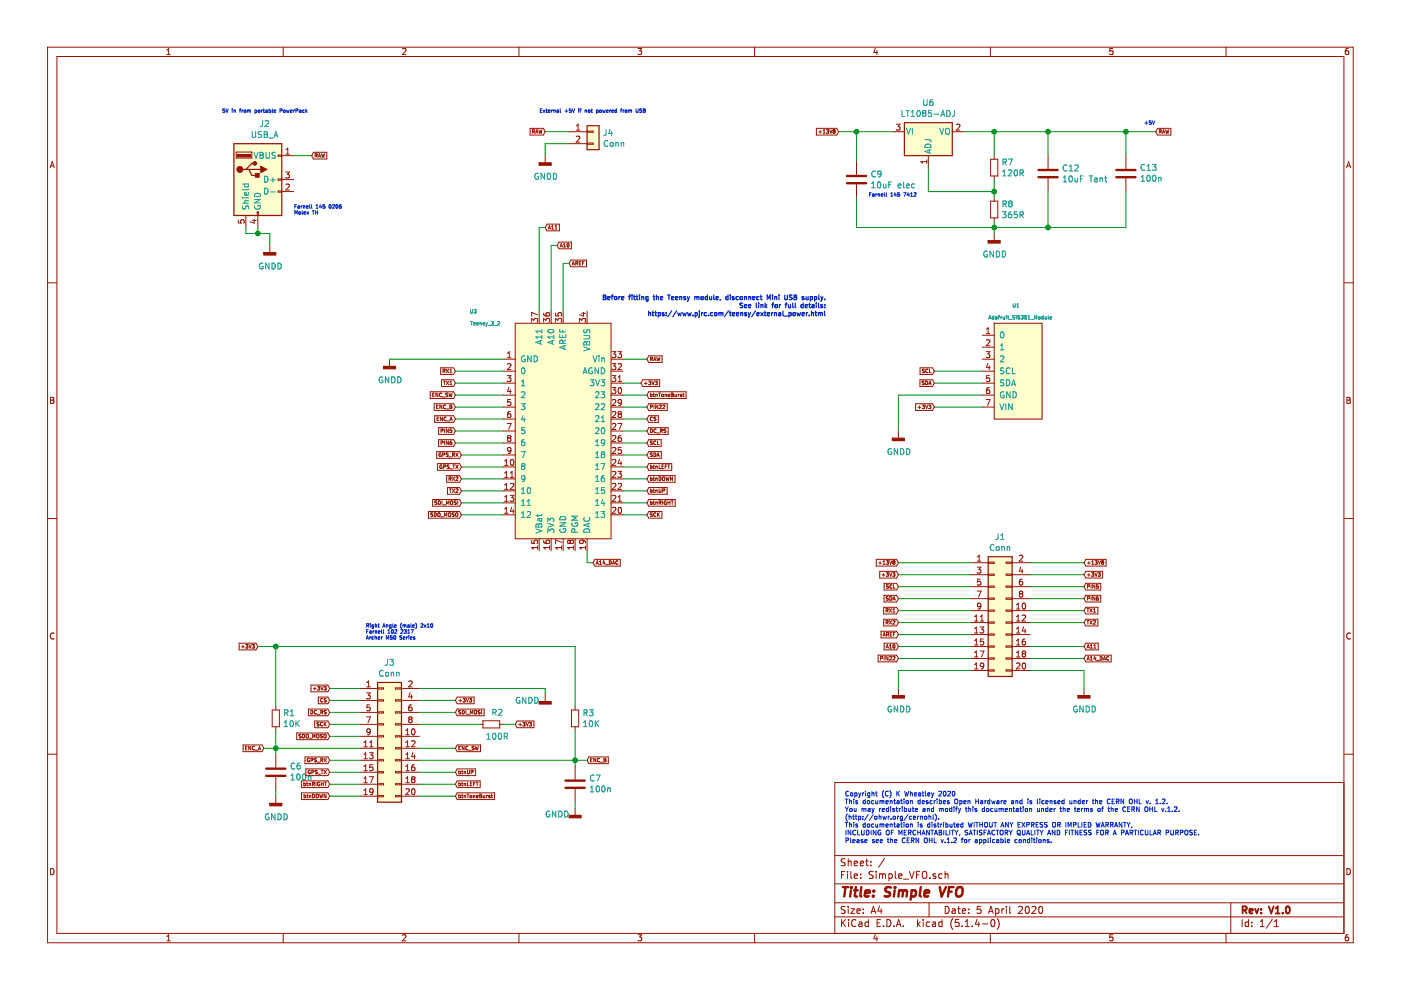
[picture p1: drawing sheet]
EESchema Schematic File Version 4
LIBS:Simple_VFO-cache
EELAYER 30 0
EELAYER END
$Descr A4 11693 8268
encoding utf-8
Sheet 1 1
Title "Simple VFO"
Date "5 April 2020"
Rev "V1.0"
Comp ""
Comment1 ""
Comment2 ""
Comment3 ""
Comment4 ""
$EndDescr
$Comp
L Regulator_Linear:LT1085-ADJ U6
U 1 1
P 7750 1100
F 0 "U6" H 7750 1342 50  0000 C CNN
F 1 "LT1085-ADJ" H 7750 1251 50  0000 C CNN
F 2 "Package_TO_SOT_SMD:TO-263-3_TabPin2" H 7750 1350 50  0001 C CIN
F 3 "https://www.analog.com/media/en/technical-documentation/data-sheets/108345fh.pdf" H 7750 1100 50  0001 C CNN
	1    7750 1100
	1    0    0    -1  
$EndComp
$Comp
L Device:C C9
U 1 1
P 7150 1500
F 0 "C9" H 7265 1546 50  0000 L CNN
F 1 "10uF elec" H 7265 1455 50  0000 L CNN
F 2 "Capacitor_Tantalum_SMD:CP_EIA-3216-12_Kemet-S_Pad1.58x1.35mm_HandSolder" H 7188 1350 50  0001 C CNN
F 3 "~" H 7150 1500 50  0001 C CNN
	1    7150 1500
	1    0    0    -1  
$EndComp
$Comp
L Device:C C12
U 1 1
P 8750 1450
F 0 "C12" H 8865 1496 50  0000 L CNN
F 1 "10uF Tant" H 8865 1405 50  0000 L CNN
F 2 "Capacitor_Tantalum_SMD:CP_EIA-3216-12_Kemet-S_Pad1.58x1.35mm_HandSolder" H 8788 1300 50  0001 C CNN
F 3 "~" H 8750 1450 50  0001 C CNN
	1    8750 1450
	1    0    0    -1  
$EndComp
$Comp
L Device:C C13
U 1 1
P 9400 1450
F 0 "C13" H 9285 1404 50  0000 R CNN
F 1 "100n" H 9285 1495 50  0000 R CNN
F 2 "Capacitor_SMD:C_0603_1608Metric_Pad1.05x0.95mm_HandSolder" H 9438 1300 50  0001 C CNN
F 3 "~" H 9400 1450 50  0001 C CNN
	1    9400 1450
	-1   0    0    1   
$EndComp
$Comp
L Device:R_Small R7
U 1 1
P 8300 1400
F 0 "R7" H 8359 1446 50  0000 L CNN
F 1 "120R" H 8359 1355 50  0000 L CNN
F 2 "Capacitor_SMD:C_0603_1608Metric_Pad1.05x0.95mm_HandSolder" H 8300 1400 50  0001 C CNN
F 3 "~" H 8300 1400 50  0001 C CNN
	1    8300 1400
	1    0    0    -1  
$EndComp
$Comp
L Device:R_Small R8
U 1 1
P 8300 1750
F 0 "R8" H 8359 1796 50  0000 L CNN
F 1 "365R" H 8359 1705 50  0000 L CNN
F 2 "Capacitor_SMD:C_0603_1608Metric_Pad1.05x0.95mm_HandSolder" H 8300 1750 50  0001 C CNN
F 3 "~" H 8300 1750 50  0001 C CNN
	1    8300 1750
	1    0    0    -1  
$EndComp
Wire Wire Line
	8050 1100 8300 1100
Wire Wire Line
	9400 1300 9400 1100
Wire Wire Line
	8750 1300 8750 1100
Wire Wire Line
	8300 1500 8300 1600
Wire Wire Line
	8300 1300 8300 1100
Connection ~ 8300 1100
Wire Wire Line
	8300 1100 8750 1100
Wire Wire Line
	8300 1850 8300 1900
Wire Wire Line
	7750 1600 8300 1600
Wire Wire Line
	7750 1400 7750 1600
Connection ~ 8300 1600
Wire Wire Line
	8300 1600 8300 1650
Wire Wire Line
	7150 1650 7150 1900
Wire Wire Line
	7150 1900 8300 1900
Connection ~ 8300 1900
Wire Wire Line
	8300 1900 8300 1950
Wire Wire Line
	7150 1350 7150 1100
Wire Wire Line
	7150 1100 7450 1100
Wire Wire Line
	8750 1600 8750 1900
Wire Wire Line
	8750 1900 8300 1900
Wire Wire Line
	9400 1600 9400 1900
Wire Wire Line
	8750 1100 9400 1100
Connection ~ 8750 1100
Wire Wire Line
	8750 1900 9400 1900
Connection ~ 8750 1900
Wire Wire Line
	7150 1100 7000 1100
Connection ~ 7150 1100
$Comp
L m0khz-symbol:Teensy_3_2 U3
U 1 1
P 4600 3000
F 0 "U3" H 3950 3400 30  0000 C CNN
F 1 "Teensy_3_2" H 4050 3300 30  0000 C CNN
F 2 "m0khz-footprint:Teensy_3_2" H 4600 3000 30  0001 C CNN
F 3 "https://www.pjrc.com/store/teensy32.html" H 4600 3000 30  0001 C CNN
	1    4600 3000
	1    0    0    -1  
$EndComp
$Comp
L power:GNDD #PWR0112
U 1 1
P 3250 3000
F 0 "#PWR0112" H 3250 2750 50  0001 C CNN
F 1 "GNDD" H 3255 2827 50  0000 C CNN
F 2 "" H 3250 3000 50  0001 C CNN
F 3 "" H 3250 3000 50  0001 C CNN
	1    3250 3000
	1    0    0    -1  
$EndComp
Wire Wire Line
	5200 3200 5350 3200
Wire Wire Line
	4200 4000 3850 4000
Wire Wire Line
	4200 4100 3850 4100
Wire Wire Line
	4200 4200 3850 4200
Wire Wire Line
	4200 4300 3850 4300
Wire Wire Line
	5200 4300 5400 4300
Text GLabel 5400 3600 2    30   Input ~ 0
DC_RS
Text GLabel 5400 3500 2    30   Input ~ 0
CS
Text GLabel 3850 4200 0    30   Input ~ 0
SDI_MOSI
Text GLabel 3850 4300 0    30   Input ~ 0
SDO_MOSO
Text GLabel 5400 4300 2    30   Input ~ 0
SCK
Wire Wire Line
	5200 3500 5400 3500
Wire Wire Line
	5200 3400 5400 3400
Wire Wire Line
	4200 3300 3800 3300
Wire Wire Line
	4200 3800 3850 3800
Wire Wire Line
	4200 3900 3850 3900
Text GLabel 3850 3900 0    30   Input ~ 0
GPS_TX
Text GLabel 3850 3800 0    30   Input ~ 0
GPS_RX
Wire Wire Line
	4200 3400 3800 3400
Wire Wire Line
	4200 3500 3800 3500
Text GLabel 3800 3500 0    30   Input ~ 0
ENC_A
Text GLabel 3800 3400 0    30   Input ~ 0
ENC_B
Wire Wire Line
	4200 3600 3800 3600
Wire Wire Line
	4200 3700 3800 3700
Wire Wire Line
	5200 3600 5400 3600
Wire Wire Line
	5200 3900 5400 3900
Wire Wire Line
	5200 4000 5400 4000
Wire Wire Line
	5200 4100 5400 4100
Wire Wire Line
	5200 4200 5400 4200
Text GLabel 5400 4200 2    30   Input ~ 0
btnRIGHT
Text GLabel 5400 4100 2    30   Input ~ 0
btnUP
Text GLabel 5400 4000 2    30   Input ~ 0
btnDOWN
Text GLabel 5400 3900 2    30   Input ~ 0
btnLEFT
Text GLabel 5350 3200 2    30   Input ~ 0
+3V3
$Comp
L Connector_Generic:Conn_02x10_Odd_Even J3
U 1 1
P 3200 6150
F 0 "J3" H 3250 6767 50  0000 C CNN
F 1 "Conn" H 3250 6676 50  0000 C CNN
F 2 "Connector_PinHeader_2.54mm:PinHeader_2x10_P2.54mm_Horizontal" H 3200 6150 50  0001 C CNN
F 3 "~" H 3200 6150 50  0001 C CNN
	1    3200 6150
	1    0    0    -1  
$EndComp
Wire Wire Line
	3000 5750 2750 5750
Wire Wire Line
	3000 5850 2750 5850
Wire Wire Line
	3000 5950 2750 5950
Wire Wire Line
	3000 6050 2750 6050
Wire Wire Line
	3000 6150 2750 6150
Wire Wire Line
	3000 6450 2750 6450
Wire Wire Line
	3000 6550 2750 6550
Wire Wire Line
	3000 6650 2750 6650
Wire Wire Line
	3500 5850 3800 5850
Wire Wire Line
	3500 5950 3800 5950
Wire Wire Line
	3500 6250 3800 6250
Wire Wire Line
	3500 6450 3800 6450
Wire Wire Line
	3500 6550 3800 6550
Text GLabel 2750 5750 0    30   Input ~ 0
+3V3
Text GLabel 2750 5850 0    30   Input ~ 0
CS
Text GLabel 2750 5950 0    30   Input ~ 0
DC_RS
Text GLabel 2750 6050 0    30   Input ~ 0
SCK
Text GLabel 2750 6150 0    30   Input ~ 0
SDO_MOSO
Text GLabel 3800 5850 2    30   Input ~ 0
+3V3
Text GLabel 3800 5950 2    30   Input ~ 0
SDI_MOSI
$Comp
L Device:R_Small R2
U 1 1
P 4100 6050
F 0 "R2" V 4000 6100 50  0000 C CNN
F 1 "100R" V 4200 6100 50  0000 C CNN
F 2 "Capacitor_SMD:C_0603_1608Metric_Pad1.05x0.95mm_HandSolder" H 4100 6050 50  0001 C CNN
F 3 "~" H 4100 6050 50  0001 C CNN
	1    4100 6050
	0    1    1    0   
$EndComp
Wire Wire Line
	4200 6050 4300 6050
Text GLabel 4300 6050 2    30   Input ~ 0
+3V3
Wire Wire Line
	4550 5750 4550 5800
Wire Wire Line
	3500 5750 4550 5750
Wire Wire Line
	3500 6050 4000 6050
Text GLabel 3800 6250 2    30   Input ~ 0
ENC_SW
Text GLabel 2200 6250 0    30   Input ~ 0
ENC_A
Text GLabel 4900 6350 2    30   Input ~ 0
ENC_B
Text GLabel 2750 6550 0    30   Input ~ 0
btnRIGHT
Text GLabel 3800 6450 2    30   Input ~ 0
btnUP
Text GLabel 2750 6650 0    30   Input ~ 0
btnDOWN
Text GLabel 3800 6550 2    30   Input ~ 0
btnLEFT
$Comp
L Device:R_Small R1
U 1 1
P 2300 6000
F 0 "R1" H 2359 6046 50  0000 L CNN
F 1 "10K" H 2359 5955 50  0000 L CNN
F 2 "Capacitor_SMD:C_0603_1608Metric_Pad1.05x0.95mm_HandSolder" H 2300 6000 50  0001 C CNN
F 3 "~" H 2300 6000 50  0001 C CNN
	1    2300 6000
	1    0    0    -1  
$EndComp
$Comp
L Device:R_Small R3
U 1 1
P 4800 6000
F 0 "R3" H 4859 6046 50  0000 L CNN
F 1 "10K" H 4859 5955 50  0000 L CNN
F 2 "Capacitor_SMD:C_0603_1608Metric_Pad1.05x0.95mm_HandSolder" H 4800 6000 50  0001 C CNN
F 3 "~" H 4800 6000 50  0001 C CNN
	1    4800 6000
	1    0    0    -1  
$EndComp
Wire Wire Line
	2200 6250 2300 6250
Wire Wire Line
	2300 6100 2300 6250
Connection ~ 2300 6250
Wire Wire Line
	2300 6250 3000 6250
Wire Wire Line
	3500 6350 4800 6350
Wire Wire Line
	4800 6100 4800 6350
Connection ~ 4800 6350
Wire Wire Line
	4800 6350 4900 6350
Wire Wire Line
	4800 5900 4800 5400
Wire Wire Line
	4800 5400 2300 5400
Wire Wire Line
	2300 5400 2300 5900
Wire Wire Line
	2300 5400 2150 5400
Connection ~ 2300 5400
Text GLabel 2150 5400 0    30   Input ~ 0
+3V3
Text GLabel 3800 3300 0    30   Input ~ 0
ENC_SW
Wire Wire Line
	5200 3300 5400 3300
$Comp
L Connector:USB_A J2
U 1 1
P 2150 1500
F 0 "J2" H 2207 1967 50  0000 C CNN
F 1 "USB_A" H 2207 1876 50  0000 C CNN
F 2 "Connector_USB:USB_A_Stewart_SS-52100-001_Horizontal" H 2300 1450 50  0001 C CNN
F 3 " ~" H 2300 1450 50  0001 C CNN
	1    2150 1500
	1    0    0    -1  
$EndComp
Wire Wire Line
	2050 1900 2050 1950
Wire Wire Line
	2050 1950 2150 1950
Wire Wire Line
	2150 1950 2150 1900
Wire Wire Line
	2150 1950 2250 1950
Connection ~ 2150 1950
$Comp
L power:GNDD #PWR0111
U 1 1
P 2250 2050
F 0 "#PWR0111" H 2250 1800 50  0001 C CNN
F 1 "GNDD" H 2255 1877 50  0000 C CNN
F 2 "" H 2250 2050 50  0001 C CNN
F 3 "" H 2250 2050 50  0001 C CNN
	1    2250 2050
	1    0    0    -1  
$EndComp
Text GLabel 2600 1300 2    30   Input ~ 0
RAW
Text Notes 1850 950  0    30   ~ 0
5V in from portable PowerPack
Wire Wire Line
	5200 3000 5400 3000
$Comp
L Device:C C7
U 1 1
P 4800 6550
F 0 "C7" H 4685 6504 50  0000 R CNN
F 1 "100n" H 4685 6595 50  0000 R CNN
F 2 "Capacitor_SMD:C_0603_1608Metric_Pad1.05x0.95mm_HandSolder" H 4838 6400 50  0001 C CNN
F 3 "~" H 4800 6550 50  0001 C CNN
	1    4800 6550
	-1   0    0    1   
$EndComp
$Comp
L Device:C C6
U 1 1
P 2300 6450
F 0 "C6" H 2185 6404 50  0000 R CNN
F 1 "100n" H 2185 6495 50  0000 R CNN
F 2 "Capacitor_SMD:C_0603_1608Metric_Pad1.05x0.95mm_HandSolder" H 2338 6300 50  0001 C CNN
F 3 "~" H 2300 6450 50  0001 C CNN
	1    2300 6450
	-1   0    0    1   
$EndComp
Wire Wire Line
	4800 6400 4800 6350
Wire Wire Line
	4800 6700 4800 6750
Wire Wire Line
	2300 6600 2300 6650
Wire Wire Line
	2300 6300 2300 6250
$Comp
L power:GNDD #PWR0113
U 1 1
P 4800 6750
F 0 "#PWR0113" H 4800 6500 50  0001 C CNN
F 1 "GNDD" H 4650 6700 50  0000 C CNN
F 2 "" H 4800 6750 50  0001 C CNN
F 3 "" H 4800 6750 50  0001 C CNN
	1    4800 6750
	1    0    0    -1  
$EndComp
$Comp
L power:GNDD #PWR0114
U 1 1
P 2300 6650
F 0 "#PWR0114" H 2300 6400 50  0001 C CNN
F 1 "GNDD" H 2305 6477 50  0000 C CNN
F 2 "" H 2300 6650 50  0001 C CNN
F 3 "" H 2300 6650 50  0001 C CNN
	1    2300 6650
	1    0    0    -1  
$EndComp
Text GLabel 5400 3000 2    30   Input ~ 0
RAW
Text Notes 3050 5350 0    30   ~ 0
Right Angle (male) 2x10\nFarnell 102 2317\nArcher M50 Series
Text Notes 7250 1650 0    30   ~ 0
Farnell 145 7412
Text Notes 2450 1800 0    30   ~ 0
Farnell 145 0206\nMolex TH
Wire Wire Line
	2250 1950 2250 2050
Wire Wire Line
	2450 1300 2600 1300
Text Notes 6900 2650 2    39   ~ 8
Before fitting the Teensy module, disconnect Mini USB supply.\nSee link for full details:\nhttps://www.pjrc.com/teensy/external_power.html
Wire Wire Line
	3500 6650 3800 6650
Text GLabel 3800 6650 2    30   Input ~ 0
btnToneBurst
Wire Wire Line
	3000 6350 2750 6350
Text GLabel 2750 6450 0    30   Input ~ 0
GPS_TX
Text GLabel 2750 6350 0    30   Input ~ 0
GPS_RX
Wire Wire Line
	3250 3000 4200 3000
Text Notes 7050 7050 0    39   ~ 0
Copyright (C) K Wheatley 2020\nThis documentation describes Open Hardware and is licensed under the CERN OHL v. 1.2.\nYou may redistribute and modify this documentation under the terms of the CERN OHL v.1.2. \n(http://ohwr.org/cernohl). \nThis documentation is distributed WITHOUT ANY EXPRESS OR IMPLIED WARRANTY, \nINCLUDING OF MERCHANTABILITY, SATISFACTORY QUALITY AND FITNESS FOR A PARTICULAR PURPOSE. \nPlease see the CERN OHL v.1.2 for applicable conditions.
Wire Wire Line
	4500 2600 4500 1900
Wire Wire Line
	5200 3700 5400 3700
Wire Wire Line
	5200 3800 5400 3800
Wire Wire Line
	4900 4600 4900 4700
Wire Wire Line
	4900 4700 4950 4700
Text GLabel 4950 4700 2    30   Input ~ 0
A14_DAC
Text GLabel 5400 3700 2    30   Input ~ 0
SCL
Text GLabel 7500 4900 0    30   Input ~ 0
SCL
Text GLabel 5400 3800 2    30   Input ~ 0
SDA
Text GLabel 7500 5000 0    30   Input ~ 0
SDA
$Comp
L power:GNDD #PWR03
U 1 1
P 4550 5800
F 0 "#PWR03" H 4550 5550 50  0001 C CNN
F 1 "GNDD" H 4400 5750 50  0000 C CNN
F 2 "" H 4550 5800 50  0001 C CNN
F 3 "" H 4550 5800 50  0001 C CNN
	1    4550 5800
	1    0    0    -1  
$EndComp
Wire Wire Line
	4500 1900 4550 1900
Wire Wire Line
	4600 2600 4600 2050
Wire Wire Line
	4600 2050 4650 2050
$Comp
L Connector_Generic:Conn_01x02 J4
U 1 1
P 4950 1100
F 0 "J4" H 5030 1092 50  0000 L CNN
F 1 "Conn" H 5030 1001 50  0000 L CNN
F 2 "Connector_PinHeader_2.54mm:PinHeader_1x02_P2.54mm_Vertical" H 4950 1100 50  0001 C CNN
F 3 "~" H 4950 1100 50  0001 C CNN
	1    4950 1100
	1    0    0    -1  
$EndComp
Wire Wire Line
	4750 1100 4550 1100
Wire Wire Line
	4750 1200 4550 1200
Wire Wire Line
	4550 1200 4550 1300
Text GLabel 4550 1100 0    30   Input ~ 0
RAW
$Comp
L power:GNDD #PWR04
U 1 1
P 4550 1300
F 0 "#PWR04" H 4550 1050 50  0001 C CNN
F 1 "GNDD" H 4555 1127 50  0000 C CNN
F 2 "" H 4550 1300 50  0001 C CNN
F 3 "" H 4550 1300 50  0001 C CNN
	1    4550 1300
	1    0    0    -1  
$EndComp
Text Notes 4500 950  0    30   ~ 0
External +5V if not powered from USB
$Comp
L Connector_Generic:Conn_02x10_Odd_Even J1
U 1 1
P 8300 5100
F 0 "J1" H 8350 5717 50  0000 C CNN
F 1 "Conn" H 8350 5626 50  0000 C CNN
F 2 "Connector_PinHeader_2.54mm:PinHeader_2x10_P2.54mm_Horizontal" H 8300 5100 50  0001 C CNN
F 3 "~" H 8300 5100 50  0001 C CNN
	1    8300 5100
	1    0    0    -1  
$EndComp
Wire Wire Line
	8600 4700 9050 4700
Wire Wire Line
	8100 4700 7500 4700
Wire Wire Line
	8100 5600 7500 5600
Wire Wire Line
	8600 5600 9050 5600
Text GLabel 7500 4800 0    30   Input ~ 0
+3V3
Text GLabel 9050 4800 2    30   Input ~ 0
+3V3
Wire Wire Line
	9050 5600 9050 5750
Wire Wire Line
	7500 5600 7500 5750
$Comp
L power:GNDD #PWR0101
U 1 1
P 7500 5750
F 0 "#PWR0101" H 7500 5500 50  0001 C CNN
F 1 "GNDD" H 7505 5577 50  0000 C CNN
F 2 "" H 7500 5750 50  0001 C CNN
F 3 "" H 7500 5750 50  0001 C CNN
	1    7500 5750
	1    0    0    -1  
$EndComp
$Comp
L power:GNDD #PWR0102
U 1 1
P 9050 5750
F 0 "#PWR0102" H 9050 5500 50  0001 C CNN
F 1 "GNDD" H 9055 5577 50  0000 C CNN
F 2 "" H 9050 5750 50  0001 C CNN
F 3 "" H 9050 5750 50  0001 C CNN
	1    9050 5750
	1    0    0    -1  
$EndComp
Wire Wire Line
	8100 4800 7500 4800
Wire Wire Line
	8600 4800 9050 4800
Wire Wire Line
	8100 4900 7500 4900
Wire Wire Line
	8600 4900 9050 4900
Wire Wire Line
	8600 5000 9050 5000
Wire Wire Line
	8600 5100 9050 5100
Wire Wire Line
	8600 5200 9050 5200
Wire Wire Line
	8600 5400 9050 5400
Wire Wire Line
	8600 5500 9050 5500
Wire Wire Line
	8100 5000 7500 5000
Wire Wire Line
	8100 5100 7500 5100
Wire Wire Line
	8100 5200 7500 5200
Wire Wire Line
	8100 5400 7500 5400
Wire Wire Line
	8100 5500 7500 5500
Text GLabel 9050 5500 2    30   Input ~ 0
A14_DAC
Text GLabel 9650 1100 2    30   Input ~ 0
RAW
Text GLabel 7000 1100 0    30   Input ~ 0
+13V8
Text GLabel 7500 4700 0    30   Input ~ 0
+13V8
Text GLabel 9050 4700 2    30   Input ~ 0
+13V8
Text Notes 9550 1050 0    30   ~ 0
+5V
Wire Wire Line
	9400 1100 9650 1100
Connection ~ 9400 1100
$Comp
L m0khz-symbol:Adafruit_Si5351_Module U1
U 1 1
P 8500 2900
F 0 "U1" H 8450 3250 30  0000 L CNN
F 1 "Adafruit_Si5351_Module" H 8250 3150 30  0000 L CNN
F 2 "m0khz-footprint:Adafruit_Si5351_Module" H 8500 2900 30  0001 C CNN
F 3 "" H 8500 2900 30  0001 C CNN
	1    8500 2900
	1    0    0    -1  
$EndComp
Wire Wire Line
	8200 3100 7800 3100
Wire Wire Line
	8200 3200 7800 3200
Text GLabel 7800 3100 0    30   Input ~ 0
SCL
Text GLabel 7800 3200 0    30   Input ~ 0
SDA
Wire Wire Line
	7500 3300 7500 3600
Wire Wire Line
	7500 3300 8200 3300
$Comp
L power:GNDD #PWR02
U 1 1
P 8300 1950
F 0 "#PWR02" H 8300 1700 50  0001 C CNN
F 1 "GNDD" H 8305 1777 50  0000 C CNN
F 2 "" H 8300 1950 50  0001 C CNN
F 3 "" H 8300 1950 50  0001 C CNN
	1    8300 1950
	1    0    0    -1  
$EndComp
$Comp
L power:GNDD #PWR01
U 1 1
P 7500 3600
F 0 "#PWR01" H 7500 3350 50  0001 C CNN
F 1 "GNDD" H 7505 3427 50  0000 C CNN
F 2 "" H 7500 3600 50  0001 C CNN
F 3 "" H 7500 3600 50  0001 C CNN
	1    7500 3600
	1    0    0    -1  
$EndComp
Wire Wire Line
	4200 3100 3800 3100
Wire Wire Line
	4200 3200 3800 3200
Text GLabel 3800 3100 0    30   Input ~ 0
RX1
Text GLabel 3800 3200 0    30   Input ~ 0
TX1
Text GLabel 7500 5100 0    30   Input ~ 0
RX1
Text GLabel 9050 5100 2    30   Input ~ 0
TX1
Text GLabel 3850 4000 0    30   Input ~ 0
RX2
Text GLabel 3850 4100 0    30   Input ~ 0
TX2
Text GLabel 7500 5200 0    30   Input ~ 0
RX2
Text GLabel 9050 5200 2    30   Input ~ 0
TX2
Text GLabel 3800 3600 0    30   Input ~ 0
PIN5
Text GLabel 3800 3700 0    30   Input ~ 0
PIN6
Text GLabel 9050 4900 2    30   Input ~ 0
PIN5
Text GLabel 9050 5000 2    30   Input ~ 0
PIN6
Text GLabel 5400 3400 2    30   Input ~ 0
PIN22
Text GLabel 7500 5500 0    30   Input ~ 0
PIN22
Text GLabel 4650 2050 2    30   Input ~ 0
A10
Text GLabel 4550 1900 2    30   Input ~ 0
A11
Text GLabel 7500 5400 0    30   Input ~ 0
A10
Text GLabel 9050 5400 2    30   Input ~ 0
A11
Wire Wire Line
	4700 2600 4700 2200
Wire Wire Line
	4700 2200 4750 2200
Text GLabel 4750 2200 2    30   Input ~ 0
AREF
Text GLabel 7500 5300 0    30   Input ~ 0
AREF
Wire Wire Line
	8200 3400 7800 3400
Text GLabel 7800 3400 0    30   Input ~ 0
+3V3
Text GLabel 5400 3300 2    30   Input ~ 0
btnToneBurst
Wire Wire Line
	8100 5300 7500 5300
$EndSCHEMATC
